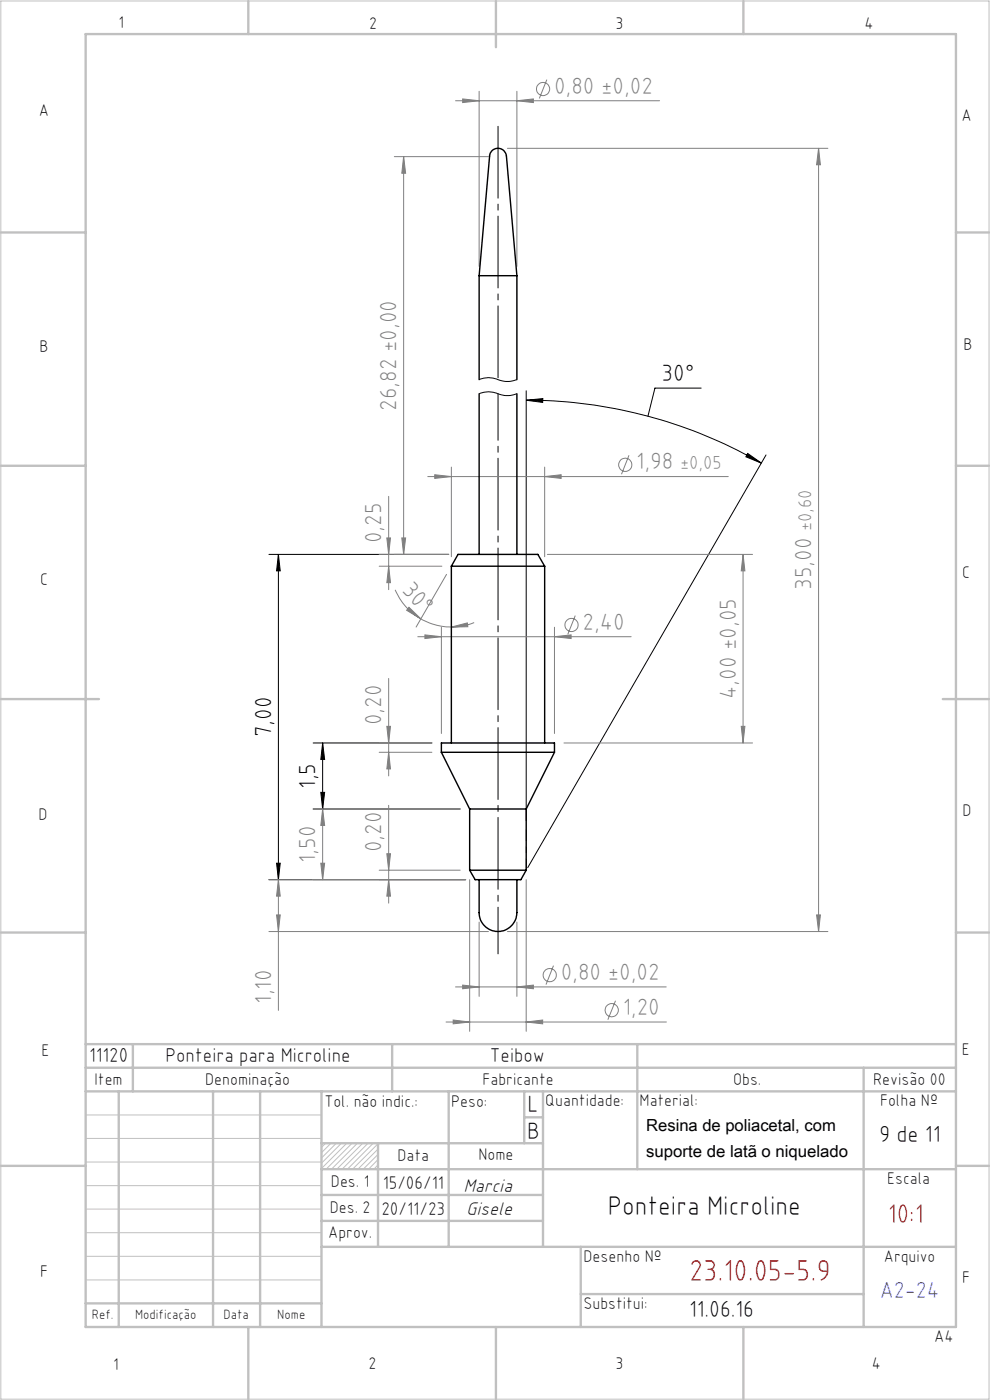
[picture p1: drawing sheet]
<svg xmlns="http://www.w3.org/2000/svg" width="210mm" height="297mm" viewBox="0 0 210 297" stroke-linecap="round" stroke-linejoin="round" font-family="sans-serif">
<g fill="none" stroke="#808080" stroke-width=".21">
<path d="M101.6 19.4v37.1M109.6 19.4v37.1M116 16.9l-1.6 4M83.6 33.2h20M85.6 33.2l.4 3.6h-.8zM85.6 33.2v84.4M96.6 21.4h43.3M98.1 21l3.5 .4-3.5 .4zM107.6 31.5h68M109.6 21.4l3.5-.4v.8zM173.6 31.5l.4 3.5h-.8zM173.6 31.5v166.1"/>
<path d="M95.7 99.1v19M115.5 99.1v19M133.4 96.6l-1.6 4M80.4 117.6h14.8M82.1 114.1h.7l-.4 3.5zM82.4 105.3v19.8M85.2 114.1h.8l-.4 3.5zM90.7 101.1h63.8M92.2 100.7l3.5 .4-3.5 .4zM115.5 101.1l3.5-.4v.8zM116.1 117.6h43.5M157.6 117.6l.4 3.5h-.8z"/>
<path d="M157.6 117.6v40M80.4 120.1h13.3M82.4 120.1l.4 3.5h-.7zM83.8 125.1a12.9 12.9 0 0 0 5.5 6.2M86.7 128.8l2.6 2.5-3-1.8zM88.6 135.1h45.3M89.3 131.3a13.4 13.4 0 0 0 6.4 1.7M90.1 134.7l3.5 .4-3.5 .4zM93.6 133.1v22.5M94.7 121.8l-6.4 11.2M95.7 133l3.4-.9 .1 .9zM100.6 132.1a14.1 14.1 0 0 1-4.9 .9"/>
<path d="M117.6 135.1l3.5-.4v.8zM117.6 133.1v22.5M122 130.6l-1.6 4M80.4 159.6h11.2M80.4 157.6h11.2M82.1 154.1h.7l-.4 3.5zM82.4 159.6l.4 3.5h-.7zM82.4 143.9v20.7M119.6 157.6h40M157.2 154.1h.8l-.4 3.5zM66.4 171.6h31.2M68.4 171.6l.5 3.5h-.8z"/>
<path d="M68.4 171.6v15M82.4 170.8v20.8M57 186.6h41.8M57 197.6h46.6M58.7 194.1h.7l-.3 3.5zM59.1 186.6l.3 3.5h-.7zM59.1 186.6v27.7M68.1 183.1h.8l-.5 3.5zM80.4 184.6h17.2M82.1 181.1h.7l-.4 3.5zM82.4 186.6l.4 3.5h-.7zM99.6 186.6v32.2"/>
<path d="M101.6 195.6v15.8M107.6 197.6h68M109.6 195.6v15.8M111.6 186.6v32.2M173.2 194.1h.8l-.4 3.5zM94.6 216.8h46.8M96.1 216.4l3.5 .4-3.5 .4zM96.6 209.4h44.7M98.1 209l3.5 .4-3.5 .4zM109.6 209.4l3.5-.4v.8zM111.6 216.8l3.5-.4v.8zM117.4 204.9l-1.6 4"/>
<path d="M130.6 212.3l-1.7 4"/>
<circle cx="115.2" cy="18.9" r="1.4"/>
<circle cx="132.6" cy="98.6" r="1.4"/>
<circle cx="121.2" cy="132.6" r="1.4"/>
<circle cx="116.6" cy="206.9" r="1.4"/>
<circle cx="129.8" cy="214.3" r="1.4"/>
</g>
<g fill="none" stroke="#000" stroke-width=".21">
<path d="M101.6 83.5a5.8 5.8 0 0 1 4.7 .2 5.1 5.1 0 0 0 3.3-.2M101.6 80.5a5.8 5.8 0 0 1 4.7 .2 5.1 5.1 0 0 0 3.3-.2M111.6 82.9v91.2M111.6 84.9l3.5-.3v.8zM111.6 84.9a99.8 99.8 0 0 1 49.9 13.3M148.7 82.3h-9.8l-1.5 6M158.6 96.2l2.9 2-3.3-1.3zM162.5 96.5l-50.6 87.6M57 117.6h38.2M59.1 117.6v69M59.1 117.6l.3 3.5h-.7zM66.4 157.6h25.2"/>
<path d="M68.4 157.6l.5 3.5h-.8zM68.4 157.6v14M66.4 171.6h31.2M68.1 168.1h.8l-.5 3.5zM57 186.6h41.8M58.7 183.1h.7l-.3 3.5z"/>
</g>
<path d="M105.6 202.4v-118.9" fill="none" stroke="#000" stroke-width=".21" stroke-dasharray="15.2 1.3 1.3 1.3" stroke-dashoffset="5.3"/>
<path d="M105.6 80.5v-54.1" fill="none" stroke="#000" stroke-width=".21" stroke-dasharray="15.2 1.3 1.3 1.3" stroke-dashoffset="-.4"/>
<g fill="none" stroke="#c0c0c0" stroke-width=".21">
<path d="M.2 .2h209.6v296.6h-209.6zM111.7 184.6h-.1M18.2 236.5h50M18.2 256.5h50M18.2 251.5h50M18.2 246.5h50M18.2 241.5h50M68.2 242.5h12v5.5h-12zM69.1 242.5l-.9 .9M70.2 242.5l-2 2M71.3 242.5l-3.1 3.2M72.4 242.5l-4.2 4.3"/>
<path d="M73.6 242.5l-5.4 5.4M74.7 242.5l-5.5 5.5M75.8 242.5l-5.5 5.5M76.9 242.5l-5.5 5.5M78.1 242.5l-5.5 5.5M79.2 242.5l-5.5 5.5M80.2 242.6l-5.4 5.4M80.2 243.8l-4.3 4.2M80.2 244.9l-3.2 3.1M80.2 246l-2 2M80.2 247.1l-.9 .9M18.2 266.5h50"/>
<path d="M18.2 271.5h50M18.2 261.5h50"/>
</g>
<g fill="none" stroke="#c0c0c0" stroke-width=".5">
<path d="M18.2 7.2h184.6v274.3h-184.6zM52.7 .2v7M105.2 .2v9.8M157.7 .2v7M.2 49.3h18M202.8 49.3h7M.2 98.8h18M202.8 98.8h7M.2 148.3h20.8M200 148.3h9.8M.2 197.8h18M202.8 197.8h7"/>
<path d="M18.2 231.5h184.6M18.2 226.5h184.6M18.2 221.5h184.6M25.2 231.5v50M28.2 221.5v10M45.2 231.5v50M55.2 231.5v50M68.2 231.5v50M83.2 221.5v10M95.2 231.5v33M111.2 231.5v11M111.2 237h4"/>
<path d="M115.2 231.5v33M135.2 221.5v26.5M183.2 226.5v55M.2 247.3h18M68.2 259h47M68.2 248h134.6M68.2 253.5h47M68.2 242.5h47M80.2 242.5v22M202.8 247.3h7M18.2 276.5h50M68.2 264.5h134.6"/>
<path d="M123.2 264.5v17M123.2 274.5h60M52.7 281.5v15.3M105.2 281.5v15.3M157.7 281.5v15.3"/>
</g>
<path d="M111.6 176.1v8.5" fill="none" stroke="#000" stroke-width=".21" stroke-dasharray="15.2 1.3 1.3 1.3" stroke-dashoffset="12.9"/>
<g fill="#000">
<path d="M158.6 96.2l2.9 2-3.3-1.3zM111.6 84.9l3.5-.3v.8z"/>
<path d="M59.1 117.6l.3 3.5h-.7zM58.7 183.1h.7l-.3 3.5z"/>
<path d="M68.1 168.1h.8l-.5 3.5zM68.4 157.6l.5 3.5h-.8z"/>
</g>
<g fill="#808080">
<path d="M98.1 209l3.5 .4-3.5 .4zM109.6 209.4l3.5-.4v.8zM96.1 216.4l3.5 .4-3.5 .4zM111.6 216.8l3.5-.4v.8zM90.1 134.7l3.5 .4-3.5 .4zM117.6 135.1l3.5-.4v.8zM92.2 100.7l3.5 .4-3.5 .4zM115.5 101.1l3.5-.4v.8zM98.1 21l3.5 .4-3.5 .4zM109.6 21.4l3.5-.4v.8z"/>
<path d="M82.4 186.6l.4 3.5h-.7zM82.1 181.1h.7l-.4 3.5zM82.4 159.6l.4 3.5h-.7zM82.1 154.1h.7l-.4 3.5zM82.4 120.1l.4 3.5h-.7zM82.1 114.1h.7l-.4 3.5zM157.2 154.1h.8l-.4 3.5zM157.6 117.6l.4 3.5h-.8zM85.2 114.1h.8l-.4 3.5zM85.6 33.2l.4 3.6h-.8z"/>
<path d="M59.1 186.6l.3 3.5h-.7zM58.7 194.1h.7l-.3 3.5zM68.4 171.6l.5 3.5h-.8zM68.1 183.1h.8l-.5 3.5zM173.6 31.5l.4 3.5h-.8zM173.2 194.1h.8l-.4 3.5z"/>
<path d="M86.7 128.8l2.6 2.5-3-1.8zM95.7 133l3.4-.9 .1 .9z"/>
</g>
<g fill="none" stroke="#000" stroke-width=".3">
<path d="M101.6 58.5l2.3-25.4a1.79 1.79 0 0 1 1.7-1.6 1.79 1.79 0 0 1 1.8 1.6l2.2 25.4M101.6 58.5h8M101.6 58.5v22M109.6 58.5v22M101.6 83.5v34.1M109.6 83.5v34.1M95.7 120.1h19.8M95.7 120.1l1.5-2.5h16.9l1.4 2.5M95.7 120.1v37.5M115.5 120.1v37.5M93.6 159.6h24M93.6 159.6v-2h24v2"/>
<path d="M93.6 159.6l6 12M117.6 159.6l-6 12M99.6 171.6h12M99.6 171.6v13M111.6 171.6v13M99.6 184.6h12M99.6 184.6l1.2 2h9.7l1.1-2M101.6 186.6v7a4 4 0 0 0 4 4 4 4 0 0 0 4-4v-7"/>
</g>
<text font-size="6.4" fill="#f00" x="146.2" y="271.7">23.10.05-5.9</text>
<text font-size="5.7" x="128.9" y="257.7">Ponteira Microline</text>
<text font-size="5.7" fill="#f00" x="188.3" y="259.4">10:1</text>
<g font-size="5" fill="#808080">
<text x="117.5" y="19.9">0,80 ±0,02</text>
<text x="84.1" y="87.1" transform="rotate(-90 84.1 87.1)">26,82 ±0,00</text>
<text x="135" y="99.6">1,98</text>
<text x="81" y="115.3" transform="rotate(-90 81 115.3)">0,25</text>
<text x="85.1" y="125.4" transform="rotate(46 85.1 125.4)">30°</text>
<text x="172.1" y="125.1" transform="rotate(-90 172.1 125.1)">35,00</text>
<text x="123.6" y="133.6">2,40</text>
<text x="156.1" y="148.3" transform="rotate(-90 156.1 148.3)">4,00 ±0,05</text>
<text x="81" y="153.9" transform="rotate(-90 81 153.9)">0,20</text>
<text x="67" y="183" transform="rotate(-90 67 183)">1,50</text>
<text x="81" y="180.8" transform="rotate(-90 81 180.8)">0,20</text>
<text x="118.9" y="207.8">0,80 ±0,02</text>
<text x="57.6" y="212.9" transform="rotate(-90 57.6 212.9)">1,10</text>
<text x="132.1" y="215.3">1,20</text>
</g>
<g font-size="5">
<text x="140.3" y="80.8">30°</text>
<text x="57.6" y="156.4" transform="rotate(-90 57.6 156.4)">7,00</text>
<text x="67" y="167.3" transform="rotate(-90 67 167.3)">1,5</text>
<text x="111.9" y="235.9">L</text>
<text x="111.8" y="241.6">B</text>
</g>
<g font-size="4.9">
<text x="186.5" y="242.3">9 de 11</text>
<text x="146.2" y="279.4">11.06.16</text>
</g>
<text font-size="4.9" fill="#00f" x="186.6" y="275.4">A2-24</text>
<text font-size="4.3" x="18.9" y="225.3">11120</text>
<g font-size="4.2">
<text x="35.1" y="225.3">Ponteira para Microline</text>
<text x="103.9" y="225.3">Teibow</text>
</g>
<g font-size="4" fill="#808080">
<text x="144.3" y="99.6">±0,05</text>
<text x="172.1" y="112.7" transform="rotate(-90 172.1 112.7)">±0,60</text>
</g>
<g font-size="4">
<text x="98.3" y="253">Marcia</text>
<text x="98.9" y="257.7">Gisele</text>
</g>
<g font-size="3.9">
<text x="80.9" y="257.7">20/11/23</text>
<text x="81.2" y="252.3">15/06/11</text>
</g>
<g font-size="3.6">
<text x="25.2" y="6">1</text>
<text x="78.3" y="6.1">2</text>
<text x="130.6" y="6.1">3</text>
<text x="183.4" y="6.1">4</text>
<text x="8.2" y="24.5">A</text>
<text x="203.9" y="25.6">A</text>
<text x="8.4" y="74.8">B</text>
<text x="204.3" y="74.2">B</text>
<text x="8.5" y="124.1">C</text>
<text x="204.1" y="122.6">C</text>
<text x="8.2" y="173.9">D</text>
<text x="204.2" y="173.2">D</text>
<text x="8.8" y="224">E</text>
<text x="204" y="223.9">E</text>
<text x="20.1" y="230.2">Item</text>
<text x="43.5" y="230.2">Denominação</text>
<text x="102.4" y="230.3">Fabricante</text>
<text x="155.5" y="230.3">Obs.</text>
<text x="185.2" y="230.3">Revisão 00</text>
<text x="68.8" y="234.8">Tol. não indic.:</text>
<text x="95.7" y="234.7">Peso:</text>
<text x="115.6" y="234.7">Quantidade:</text>
<text x="135.7" y="234.7">Material:</text>
<text x="186.7" y="234.7">Folha Nº</text>
<text x="70.2" y="251.8">Des. 1</text>
<text x="84.3" y="246.3">Data</text>
<text x="101.5" y="246.2">Nome</text>
<text x="188.2" y="251.2">Escala</text>
<text x="69.9" y="257.3">Des. 2</text>
<text x="69.6" y="262.7">Aprov.</text>
<text x="123.8" y="267.8">Desenho Nº</text>
<text x="8.5" y="271">F</text>
<text x="204.1" y="272.2">F</text>
<text x="123.8" y="277.7">Substitui:</text>
<text x="198.2" y="284.7">A4</text>
<text x="24" y="290.5">1</text>
<text x="78.2" y="290.4">2</text>
<text x="130.6" y="290.4">3</text>
<text x="185" y="290.4">4</text>
</g>
<g font-size="3.5">
<text x="137.1" y="239.9">Resina de poliacetal, com</text>
<text x="137.1" y="245.4">suporte de latã o niquelado</text>
<text x="187.5" y="267.8">Arquivo</text>
</g>
<g font-size="2.9">
<text x="19.5" y="279.8">Ref.</text>
<text x="28.7" y="279.9">Modificação</text>
<text x="47.4" y="279.8">Data</text>
<text x="58.8" y="279.8">Nome</text>
</g>
</svg>
